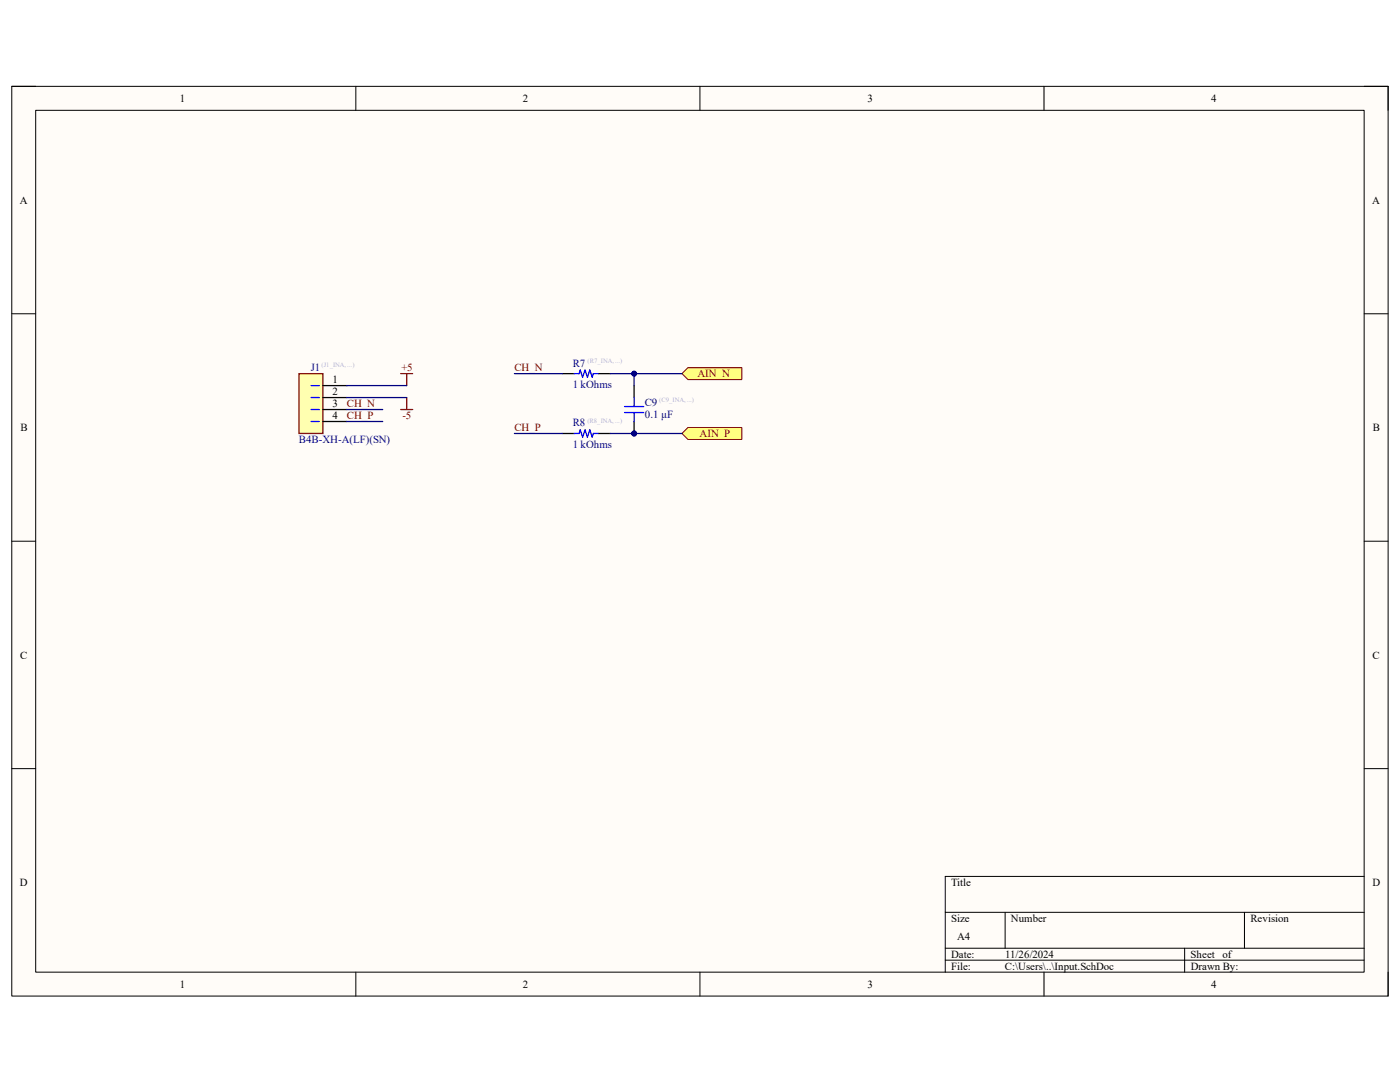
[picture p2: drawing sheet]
<svg xmlns="http://www.w3.org/2000/svg" width="279mm" height="216mm" viewBox="0 0 279 216" stroke-linecap="round" stroke-linejoin="round" font-family="sans-serif">
<path d="M2.3 17.2h274.7v181.6h-274.7z" fill-rule="evenodd" fill="#fffcf8"/>
<path d="M2.3 17.2h274.7v181.6h-274.7z" fill="none" stroke="#000" stroke-width=".2"/>
<path d="M7.1 22h265.1v172h-265.1z" fill-rule="evenodd" fill="#fffcf8"/>
<g fill="none" stroke="#000" stroke-width=".2">
<path d="M2.3 17.2h4.8M71 17.2v4.8M139.7 17.2v4.8M208.4 17.2v4.8M272.2 17.2h4.8v4.8M7.1 22h265.1v172h-265.1zM2.3 62.6h4.8M272.2 62.6h4.8M2.3 108h4.8M272.2 108h4.8M2.3 153.4h4.8M272.2 153.4h4.8"/>
<path d="M272.2 174.9h-83.6v19.1M71 194v4.8M139.7 194v4.8M188.6 182h83.6M188.6 189.2h83.6M188.6 191.6h83.6M200.6 182v7.2M208.4 194v4.8M236.4 189.2v4.8M248.4 182v7.2M277 194v4.8"/>
</g>
<path d="M137.3 73.4h10.7v2.4h-10.7l-1.2-1.2z" fill-rule="evenodd" fill="#ffff80"/>
<path d="M137.3 73.4h10.7v2.4h-10.7l-1.2-1.2z" fill="none" stroke="#800000" stroke-width=".2"/>
<path d="M137.3 85.3h10.7v2.4h-10.7l-1.2-1.2z" fill-rule="evenodd" fill="#ffff80"/>
<path d="M137.3 85.3h10.7v2.4h-10.7l-1.2-1.2z" fill="none" stroke="#800000" stroke-width=".2"/>
<path d="M59.7 74.6h4.7v11.9h-4.7z" fill-rule="evenodd" fill="#ffffb0"/>
<path d="M59.7 74.6h4.7v11.9h-4.7zM80 74.6h2.4M81.2 74.6v2.3M81.2 79.3v2.4M80 81.7h2.4" fill="none" stroke="#800000" stroke-width=".25"/>
<path d="M62.1 76.9h1.6M62.1 79.3h1.6M114.6 74.6h1l.2-.8 .5 1.5 .5-1.5 .4 1.5 .5-1.5 .5 1.5 .2-.7h1M62.1 81.7h1.6M62.1 84.1h1.6M114.6 86.5h1l.2-.7 .5 1.4 .5-1.4 .4 1.4 .5-1.4 .5 1.4 .2-.7h1" fill="none" stroke="#00f" stroke-width=".25"/>
<path d="M64.4 76.9h4.8M64.4 79.3h4.8M112.2 74.6h2.4M119.4 74.6h2.4M64.4 81.7h4.8M64.4 84.1h4.8M112.2 86.5h2.4M119.4 86.5h2.4" fill="none" stroke="#000" stroke-width=".25"/>
<circle cx="126.5" cy="86.5" r=".48" fill="#000080"/>
<circle cx="126.5" cy="86.5" r=".48" fill="none" stroke="#000080" stroke-width=".2"/>
<path d="M126.5 84.1v2.4" fill="none" stroke="#000" stroke-width=".25"/>
<circle cx="126.5" cy="86.5" r=".48" fill="#000080"/>
<circle cx="126.5" cy="86.5" r=".48" fill="none" stroke="#000080" stroke-width=".2"/>
<path d="M126.5 76.9v2.4" fill="none" stroke="#000" stroke-width=".25"/>
<path d="M126.5 79.3v1.8M124.6 81.1h3.9M124.6 82.3h3.9M126.5 82.3v1.8" fill="none" stroke="#00f" stroke-width=".25"/>
<path d="M121.8 74.6h14.3M69.2 81.7h7.2M69.2 84.1h7.2" fill="none" stroke="#000080" stroke-width=".25"/>
<circle cx="126.5" cy="74.6" r=".48" fill="#000080"/>
<circle cx="126.5" cy="74.6" r=".48" fill="none" stroke="#000080" stroke-width=".2"/>
<path d="M121.8 86.5h14.3" fill="none" stroke="#000080" stroke-width=".25"/>
<circle cx="126.5" cy="86.5" r=".48" fill="#000080"/>
<circle cx="126.5" cy="86.5" r=".48" fill="none" stroke="#000080" stroke-width=".2"/>
<path d="M69.2 76.9h12M69.2 79.3h12M102.7 74.6h9.5M126.5 74.6v2.3M102.7 86.5h9.5" fill="none" stroke="#000080" stroke-width=".25"/>
<circle cx="126.5" cy="74.6" r=".48" fill="#000080"/>
<circle cx="126.5" cy="74.6" r=".48" fill="none" stroke="#000080" stroke-width=".2"/>
<g font-size="2.2">
<text x="35.9" y="20.4">1</text>
<text x="104.4" y="20.4">2</text>
<text x="173.1" y="20.4">3</text>
<text x="241.7" y="20.4">4</text>
<text x="3.9" y="40.6">A</text>
<text x="273.9" y="40.6">A</text>
<text x="66.3" y="76.5">1</text>
<text x="66.3" y="78.9">2</text>
<text x="66.3" y="81.3">3</text>
<text x="66.3" y="83.7">4</text>
<text x="4.1" y="86">B</text>
<text x="274" y="86">B</text>
<text x="4" y="131.4">C</text>
<text x="273.9" y="131.4">C</text>
<text x="4" y="176.8">D</text>
<text x="189.8" y="176.8">Title</text>
<text x="273.9" y="176.8">D</text>
<text x="189.8" y="184">Size</text>
<text x="201.8" y="184">Number</text>
<text x="249.6" y="184">Revision</text>
<text x="189.8" y="191.1">Date:</text>
<text x="191" y="187.5">A4</text>
<text x="200.6" y="191.1">11/26/2024</text>
<text x="237.6" y="191.1">Sheet</text>
<text x="244" y="191.1">of</text>
<text x="35.9" y="197.1">1</text>
<text x="104.4" y="197.1">2</text>
<text x="173.1" y="197.1">3</text>
<text x="189.8" y="193.5">File:</text>
<text x="200.6" y="193.5">C:\Users\..\Input.SchDoc</text>
<text x="237.6" y="193.5">Drawn By:</text>
<text x="241.7" y="197.1">4</text>
</g>
<g font-size="2.2" fill="#000080">
<text x="62.1" y="74.1">J1</text>
<text x="114.3" y="77.4">1 kOhms</text>
<text x="114.3" y="73.2">R7</text>
<text x="128.7" y="83.4">0.1 µF</text>
<text x="128.7" y="81">C9</text>
<text x="59.6" y="88.4">B4B-XH-A(LF)(SN)</text>
<text x="114.3" y="89.4">1 kOhms</text>
<text x="114.3" y="85.1">R8</text>
</g>
<g font-size="2.2" fill="#800000">
<text x="80.1" y="74.1">+5</text>
<text x="102.7" y="74.1">CH_N</text>
<text x="139.2" y="75.3">AIN_N</text>
<text x="69.2" y="81.3">CH_N</text>
<text x="69.2" y="83.7">CH_P</text>
<text x="80.3" y="83.7">-5</text>
<text x="102.7" y="86">CH_P</text>
<text x="139.6" y="87.2">AIN_P</text>
</g>
<g font-size="1.3" fill="#b2b0d4">
<text x="64.2" y="73.3">(J1_INA, ...)</text>
<text x="117.3" y="72.4">(R7_INA, ...)</text>
<text x="131.6" y="80.3">(C9_INA, ...)</text>
<text x="117.2" y="84.3">(R8_INA, ...)</text>
</g>
</svg>
